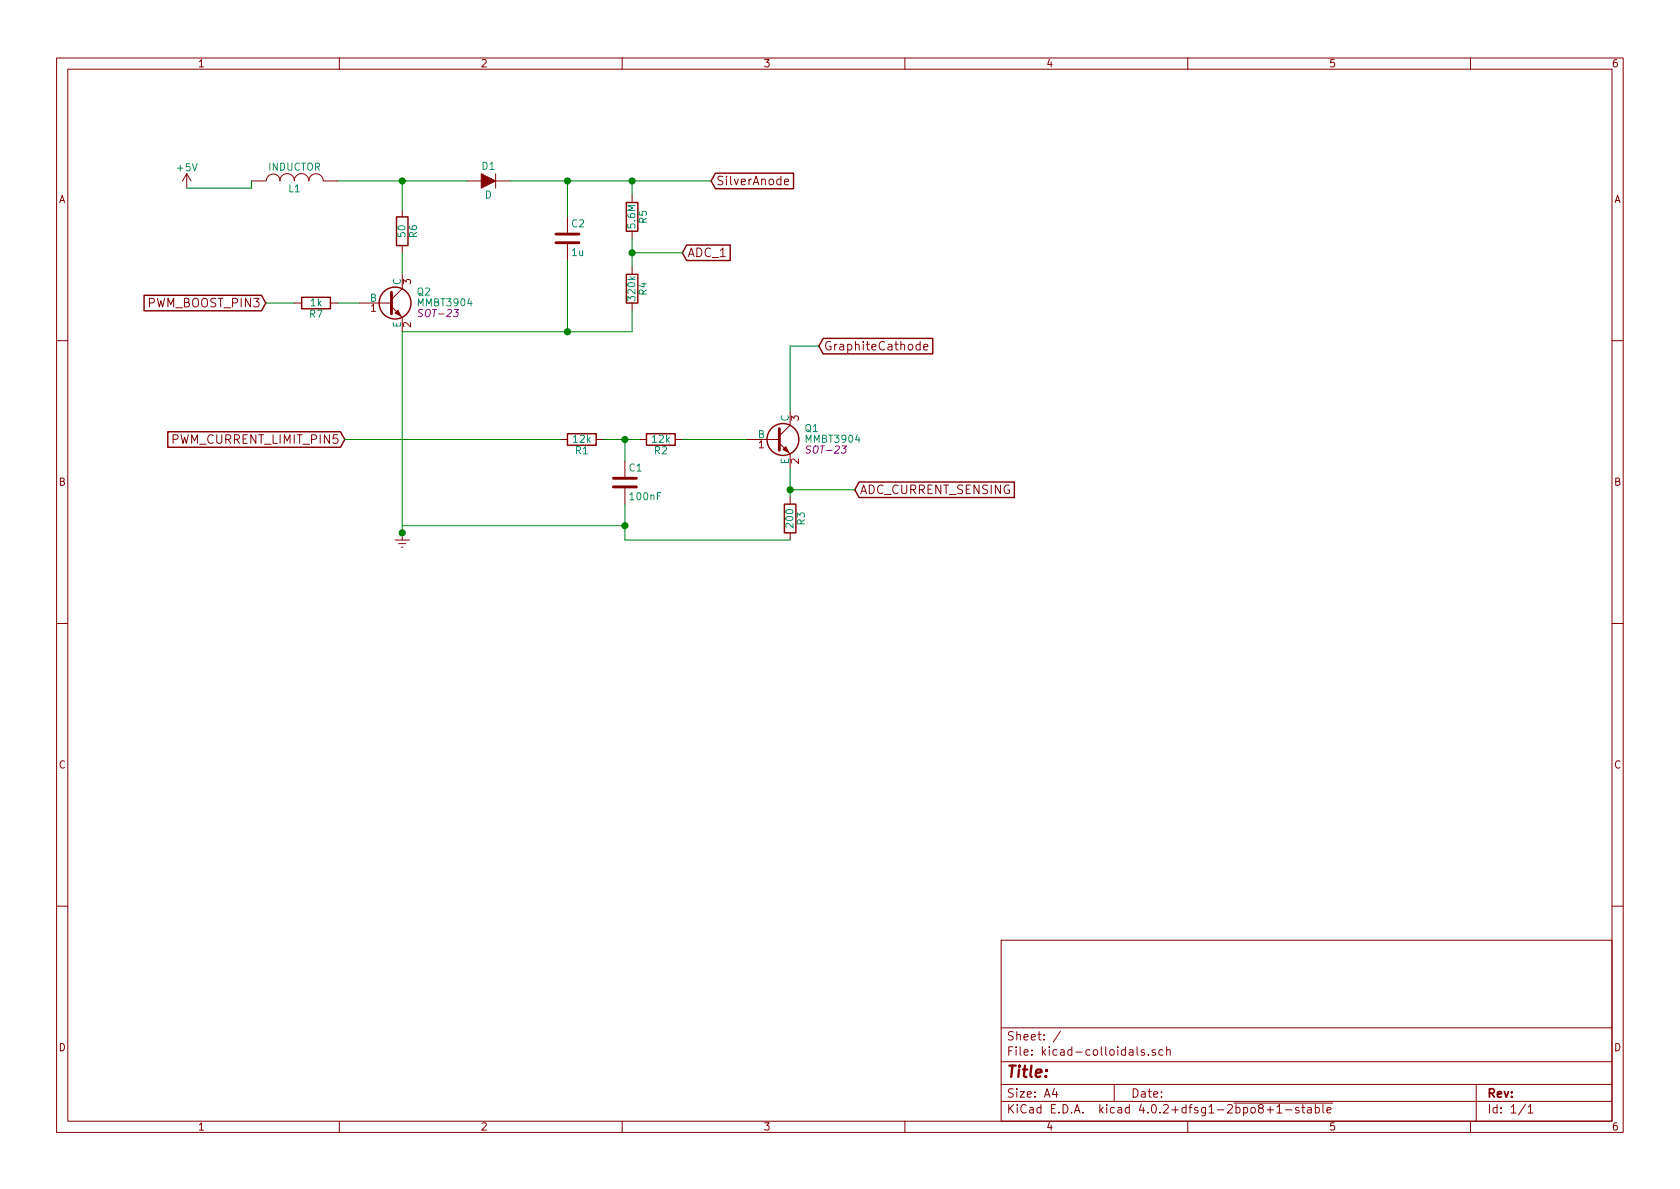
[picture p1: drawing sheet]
EESchema Schematic File Version 2
LIBS:power
LIBS:device
LIBS:transistors
LIBS:conn
LIBS:linear
LIBS:regul
LIBS:74xx
LIBS:cmos4000
LIBS:adc-dac
LIBS:memory
LIBS:xilinx
LIBS:microcontrollers
LIBS:dsp
LIBS:microchip
LIBS:analog_switches
LIBS:motorola
LIBS:texas
LIBS:intel
LIBS:audio
LIBS:interface
LIBS:digital-audio
LIBS:philips
LIBS:display
LIBS:cypress
LIBS:siliconi
LIBS:opto
LIBS:atmel
LIBS:contrib
LIBS:valves
EELAYER 25 0
EELAYER END
$Descr A4 11693 8268
encoding utf-8
Sheet 1 1
Title ""
Date ""
Rev ""
Comp ""
Comment1 ""
Comment2 ""
Comment3 ""
Comment4 ""
$EndDescr
$Comp
L +5V #PWR01
U 1 1
P 1300 1300
F 0 "#PWR01" H 1300 1150 50  0001 C CNN
F 1 "+5V" H 1300 1440 50  0000 C CNN
F 2 "" H 1300 1300 50  0000 C CNN
F 3 "" H 1300 1300 50  0000 C CNN
	1    1300 1300
	1    0    0    -1  
$EndComp
$Comp
L INDUCTOR L1
U 1 1
P 2050 1250
F 0 "L1" V 2000 1250 50  0000 C CNN
F 1 "INDUCTOR" V 2150 1250 50  0000 C CNN
F 2 "" H 2050 1250 50  0000 C CNN
F 3 "" H 2050 1250 50  0000 C CNN
	1    2050 1250
	0    -1   -1   0   
$EndComp
$Comp
L MMBT3904 Q2
U 1 1
P 2700 2100
F 0 "Q2" H 2900 2175 50  0000 L CNN
F 1 "MMBT3904" H 2900 2100 50  0000 L CNN
F 2 "SOT-23" H 2900 2025 50  0000 L CIN
F 3 "" H 2700 2100 50  0000 L CNN
	1    2700 2100
	1    0    0    -1  
$EndComp
$Comp
L D D1
U 1 1
P 3400 1250
F 0 "D1" H 3400 1350 50  0000 C CNN
F 1 "D" H 3400 1150 50  0000 C CNN
F 2 "" H 3400 1250 50  0000 C CNN
F 3 "" H 3400 1250 50  0000 C CNN
	1    3400 1250
	-1   0    0    -1  
$EndComp
Wire Wire Line
	1300 1300 1750 1300
Wire Wire Line
	1750 1300 1750 1250
Wire Wire Line
	2350 1250 3250 1250
Connection ~ 2800 1250
$Comp
L C C2
U 1 1
P 3950 1650
F 0 "C2" H 3975 1750 50  0000 L CNN
F 1 "1u" H 3975 1550 50  0000 L CNN
F 2 "" H 3988 1500 50  0000 C CNN
F 3 "" H 3950 1650 50  0000 C CNN
	1    3950 1650
	1    0    0    -1  
$EndComp
Text GLabel 4950 1250 2    60   Input ~ 0
SilverAnode
Wire Wire Line
	3950 1500 3950 1250
Connection ~ 3950 1250
Wire Wire Line
	3550 1250 4950 1250
Wire Wire Line
	4400 1250 4400 1350
$Comp
L R R6
U 1 1
P 2800 1600
F 0 "R6" V 2880 1600 50  0000 C CNN
F 1 "50" V 2800 1600 50  0000 C CNN
F 2 "" V 2730 1600 50  0000 C CNN
F 3 "" H 2800 1600 50  0000 C CNN
	1    2800 1600
	1    0    0    -1  
$EndComp
Wire Wire Line
	2800 1250 2800 1450
Wire Wire Line
	2800 1750 2800 1900
$Comp
L Earth #PWR02
U 1 1
P 2800 3700
F 0 "#PWR02" H 2800 3450 50  0001 C CNN
F 1 "Earth" H 2800 3550 50  0001 C CNN
F 2 "" H 2800 3700 50  0000 C CNN
F 3 "" H 2800 3700 50  0000 C CNN
	1    2800 3700
	1    0    0    -1  
$EndComp
Wire Wire Line
	3950 1800 3950 2300
Wire Wire Line
	2800 2300 4400 2300
Wire Wire Line
	2800 2300 2800 3700
$Comp
L R R5
U 1 1
P 4400 1500
F 0 "R5" V 4480 1500 50  0000 C CNN
F 1 "5.6M" V 4400 1500 50  0000 C CNN
F 2 "" V 4330 1500 50  0000 C CNN
F 3 "" H 4400 1500 50  0000 C CNN
	1    4400 1500
	1    0    0    -1  
$EndComp
$Comp
L R R4
U 1 1
P 4400 2000
F 0 "R4" V 4480 2000 50  0000 C CNN
F 1 "320k" V 4400 2000 50  0000 C CNN
F 2 "" V 4330 2000 50  0000 C CNN
F 3 "" H 4400 2000 50  0000 C CNN
	1    4400 2000
	1    0    0    -1  
$EndComp
Connection ~ 4400 1250
Wire Wire Line
	4400 1650 4400 1850
Wire Wire Line
	4400 2300 4400 2150
Connection ~ 3950 2300
Text GLabel 1850 2100 0    60   Input ~ 0
PWM_BOOST_PIN3
$Comp
L R R7
U 1 1
P 2200 2100
F 0 "R7" V 2280 2100 50  0000 C CNN
F 1 "1k" V 2200 2100 50  0000 C CNN
F 2 "" V 2130 2100 50  0000 C CNN
F 3 "" H 2200 2100 50  0000 C CNN
	1    2200 2100
	0    1    1    0   
$EndComp
Wire Wire Line
	1850 2100 2050 2100
Wire Wire Line
	2350 2100 2500 2100
Text GLabel 4750 1750 2    60   Input ~ 0
ADC_1
Connection ~ 4400 1750
Wire Wire Line
	4400 1750 4750 1750
Text GLabel 5700 2400 2    60   Input ~ 0
GraphiteCathode
$Comp
L MMBT3904 Q1
U 1 1
P 5400 3050
F 0 "Q1" H 5600 3125 50  0000 L CNN
F 1 "MMBT3904" H 5600 3050 50  0000 L CNN
F 2 "SOT-23" H 5600 2975 50  0000 L CIN
F 3 "" H 5400 3050 50  0000 L CNN
	1    5400 3050
	1    0    0    -1  
$EndComp
$Comp
L R R2
U 1 1
P 4600 3050
F 0 "R2" V 4680 3050 50  0000 C CNN
F 1 "12k" V 4600 3050 50  0000 C CNN
F 2 "" V 4530 3050 50  0000 C CNN
F 3 "" H 4600 3050 50  0000 C CNN
	1    4600 3050
	0    1    1    0   
$EndComp
$Comp
L R R1
U 1 1
P 4050 3050
F 0 "R1" V 4130 3050 50  0000 C CNN
F 1 "12k" V 4050 3050 50  0000 C CNN
F 2 "" V 3980 3050 50  0000 C CNN
F 3 "" H 4050 3050 50  0000 C CNN
	1    4050 3050
	0    1    1    0   
$EndComp
Wire Wire Line
	4750 3050 5200 3050
Wire Wire Line
	4200 3050 4450 3050
$Comp
L C C1
U 1 1
P 4350 3350
F 0 "C1" H 4375 3450 50  0000 L CNN
F 1 "100nF" H 4375 3250 50  0000 L CNN
F 2 "" H 4388 3200 50  0000 C CNN
F 3 "" H 4350 3350 50  0000 C CNN
	1    4350 3350
	1    0    0    -1  
$EndComp
Wire Wire Line
	4350 3200 4350 3050
Connection ~ 4350 3050
$Comp
L R R3
U 1 1
P 5500 3600
F 0 "R3" V 5580 3600 50  0000 C CNN
F 1 "200" V 5500 3600 50  0000 C CNN
F 2 "" V 5430 3600 50  0000 C CNN
F 3 "" H 5500 3600 50  0000 C CNN
	1    5500 3600
	1    0    0    -1  
$EndComp
Wire Wire Line
	5500 3250 5500 3450
Wire Wire Line
	4350 3500 4350 3750
Wire Wire Line
	4350 3750 5500 3750
Text GLabel 2400 3050 0    60   Input ~ 0
PWM_CURRENT_LIMIT_PIN5
Wire Wire Line
	2400 3050 3900 3050
Wire Wire Line
	2800 3650 4350 3650
Connection ~ 2800 3700
Connection ~ 4350 3650
Wire Wire Line
	5500 2850 5500 2400
Wire Wire Line
	5500 2400 5700 2400
Text GLabel 5950 3400 2    60   Input ~ 0
ADC_CURRENT_SENSING
Wire Wire Line
	5950 3400 5500 3400
Connection ~ 5500 3400
$EndSCHEMATC
